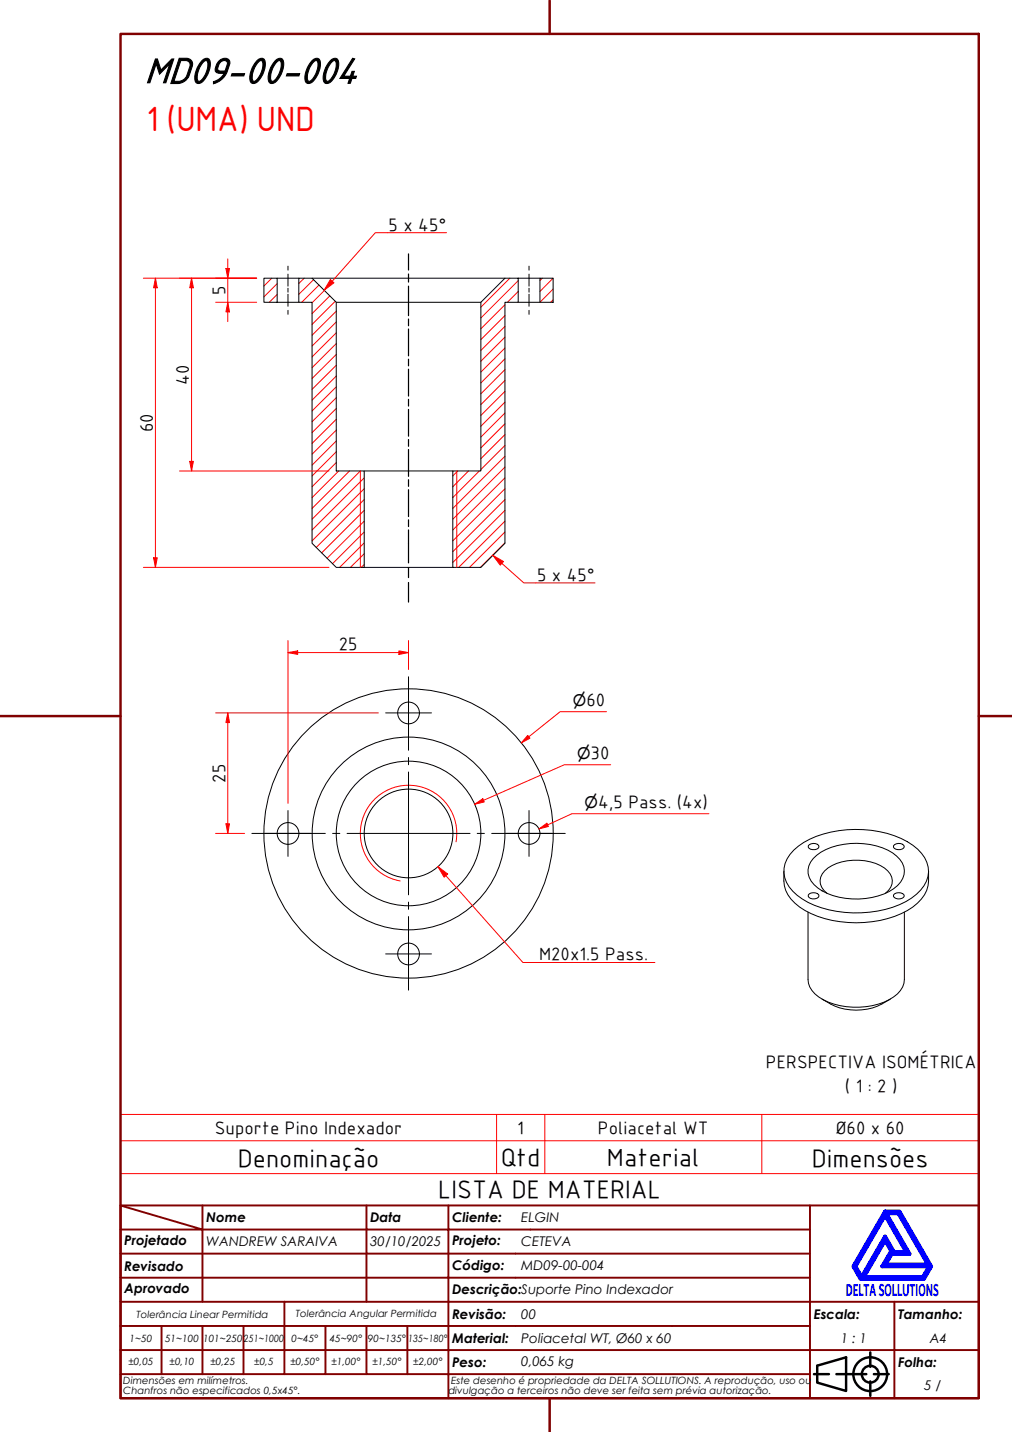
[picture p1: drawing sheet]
<svg xmlns="http://www.w3.org/2000/svg" width="210mm" height="297mm" viewBox="0 0 210 297" stroke-linecap="round" stroke-linejoin="round" font-family="sans-serif">
<!-- layer: Hatch (ABNT) -->
<g fill="none" stroke="#f00" stroke-width=".21">
<path d="M56.4 57.7l-1.7 1.6M57.5 58.8l-2.8 2.8M63.1 57.7l-1.1 1.1M65 58l-3 3.1M66.2 59.1l-3.6 3.6M105.7 57.7l-6 6M107.5 58.2l-7.8 7.8M112.5 57.7l-.5 .5M114.7 60l-2.7 2.7M114.7 57.7l-2.7 2.8M57.5 61.1l-1.6 1.6M67.3 60.2l-2.6 2.6"/>
<path d="M68.4 61.4l-3.7 3.7M69.5 62.5l-4.8 4.8M69.7 78l-5 5M69.7 75.8l-5 5M69.7 73.5l-5 5M69.7 71.3l-5 5M69.7 69l-5 5M69.7 66.8l-5 5M69.7 64.5l-5 5M104.7 72.2l-5 5M104.7 76.7l-5 5M104.7 74.4l-5 5"/>
<path d="M104.7 69.9l-5 5M104.7 67.7l-5 5M104.7 65.5l-5 4.9M104.7 63.2l-5 5M104.7 78.9l-5 5M107.5 60.5l-2.3 2.2M114.7 62.2l-.5 .5M69.7 96l-5 5M69.7 93.7l-5 5M69.7 91.5l-5 5M69.7 89.2l-5 5M69.7 87l-5 5"/>
<path d="M69.7 84.7l-5 5M69.7 82.5l-5 5M69.7 80.2l-5 5M70.3 97.7l-5.6 5.5M72.5 97.7l-7.8 7.8M74.7 97.7l-10 10M75.5 99.1l-10.8 10.8M94.9 97.7l-1 1M97.2 97.7l-3.3 3.3M99.4 97.7l-5.5 5.5M104.7 81.2l-5 5M104.7 99.1l-10.8 10.8"/>
<path d="M104.7 96.9l-10.8 10.8M104.7 94.6l-10.8 10.9M104.7 92.4l-5 5M104.7 90.2l-5 5M104.7 87.9l-5 5M104.7 85.7l-5 5M104.7 83.4l-5 5M75.5 117.1l-.6 .6M75.5 114.9l-2.8 2.8M75.5 112.6l-5.1 5.1M75.5 110.3l-6.5 6.6M75.5 108.1l-7.7 7.7"/>
<path d="M75.5 105.9l-8.8 8.8M75.5 103.6l-9.9 10M75.5 101.4l-10.8 10.8M104.7 112.6l-5.1 5.1M104.7 110.3l-7.3 7.4M104.7 108.1l-9.6 9.6M104.7 105.9l-10.8 10.8M104.7 103.6l-10.8 10.8M104.7 101.4l-10.8 10.8"/>
</g>
<!-- layer: Visible (ABNT) -->
<g fill="none" stroke="#000" stroke-width=".21">
<path d="M54.7 57.7h2.8v5h-2.8zM57.5 57.7h4.5M62 57.7h2.7l5 5v35h5.8v20h-5.8l-5-5v-50h-2.7zM64.7 57.7h40M107.5 57.7h4.5M112 57.7h2.7v5h-2.7zM57.5 62.7h4.5M69.7 62.7h30M99.7 62.7l5-5h2.8v5h-2.8v50l-5 5h-5.8v-20h5.8zM107.5 62.7h4.5M75.5 97.7h18.4M75.5 117.7h18.4"/>
<path d="M164.6 176.3a17.8 17.8 0 0 1 11.1-4.2 20.2 20.2 0 0 1 14.6 4 5.8 5.8 0 0 1-.2 9.4 19.5 19.5 0 0 1-13.1 3.9 19.6 19.6 0 0 1-11.7-3.7 5.8 5.8 0 0 1-1.4-8.5zM167.9 175.2a1.3 1.3 0 0 1 2 .4 1.33 1.33 0 0 1-2.3 .1zM168.7 178.1a12.4 12.4 0 0 1 9.1-3.2 11.8 11.8 0 0 1 8.8 3.4 4 4 0 0 1-1.2 6 15 15 0 0 1-15.8-.1 3.9 3.9 0 0 1-.9-6.1zM185.5 175.2a1.31 1.31 0 0 1 2.1 .4 1.36 1.36 0 0 1-2.3 .1zM162.6 180.7a7.6 7.6 0 0 0 4.4 8.2 23.4 23.4 0 0 0 21.2 0 7.6 7.6 0 0 0 4.4-8.2M167.6 189.2v14a5.1 5.1 0 0 0 3.2 4.2 15.4 15.4 0 0 0 14.5-.6 4.7 4.7 0 0 0 2.3-3.6v-14M167.9 185.4a1.33 1.33 0 0 1 2 .5 1.33 1.33 0 0 1-2.3 0zM171.5 185.3a3 3 0 0 1 .2-5.2 11.4 11.4 0 0 1 11.8 0 3 3 0 0 1 .1 5.2M185.5 185.4a1.35 1.35 0 0 1 2.1 .5 1.36 1.36 0 0 1-2.3 0zM170.5 207.2a12.1 12.1 0 0 0 14.2 0"/>
<circle cx="84.7" cy="147.9" r="2.25"/>
<circle cx="59.7" cy="172.9" r="2.25"/>
<circle cx="84.7" cy="172.9" r="30"/>
<circle cx="84.7" cy="172.9" r="9.2"/>
<circle cx="84.7" cy="172.9" r="15"/>
<circle cx="84.7" cy="172.9" r="20"/>
<circle cx="109.7" cy="172.9" r="2.25"/>
<circle cx="84.7" cy="197.9" r="2.25"/>
</g>
<!-- layer: Visible Narrow (ABNT) -->
<path d="M74.7 97.7v20M94.7 97.7v20M94.6 174.6a10 10 0 0 0-8.1-11.6 10 10 0 0 0-11.6 8.1 10 10 0 0 0 8.1 11.6" fill="none" stroke="#f00" stroke-width=".21"/>
<path d="M68.9 58.3l-1.7 1.9M25 236.6h178v-5.4h-178v12.2M103 231.2v12.2M113 231.2v12.2M158 231.2v12.2M203 236.6v6.8h-178M25 243.4v6.6h178v-6.6" fill="none" stroke="#f00" stroke-width=".21"/>
<!-- layer: Borda A3/A4 (ABNT) -->
<path d="M25 7h178v283h-178zM114 0v7M0 148.5h25M203 148.5h7M114 290v7" fill="none" stroke="#800000" stroke-width=".51"/>
<path d="M183.6 257.3l1.2 2.2-1.8 3.2h9.7l-1.3 2.2h-12.2zM183.6 252.1l4.4 7.6h-2.6l-1.8-3.2-4.9 8.4-1.3-2.2zM183.6 251.3h3l6.5 11.4-1.5 2.6h-13.1l-1.5-2.6zM183.8 251.7h2.5l6.2 10.6h-8.8l1.3-2.2h3.7zM185 259.7h.2l-.1 .2z" fill="none" stroke="#00f" stroke-width=".8"/>
<!-- layer: 0 -->
<path d="M178.5 265.3h13.1" fill="none" stroke="#000" stroke-width=".21"/>
<g fill="none" stroke="#800000" stroke-width=".4">
<path d="M25 250l17 5h-17M25 250h178v40h-178zM42 255h34v5h17M42 255v15M42 250v5M76 250v5h17v5M93 250v5h75M168 250v20h-143M25 260h51v10M25 275h17M33.5 275v10M50.5 275h-8.5v10"/>
<path d="M59 270v15h-8.5M67.5 275v10h-8.5M76 275v10h8.5M84.5 275v10M93 275h-42.5v10M93 260v5h-68M93 275v10h75M93 260h75M93 275h75M168 265h-75v10M185.5 270v10h17.5M203 270h-35v10h17.5v10"/>
<path d="M25 285h25.5M25 280h143v10M67.5 285h8.5M84.5 285h8.5v5"/>
</g>
<g fill="none" stroke="#000" stroke-width=".51">
<path d="M168.8 285h3.1M169.5 283.3l6-1.8v7l-6-1.7zM173.5 285h6.2M180.5 280.5v3M180.5 286.5v3M181.3 285h3"/>
<circle cx="180.5" cy="285" r="3.5"/>
<circle cx="180.5" cy="285" r="1.75"/>
</g>
<!-- layer: Eixo de trabalho (ISO) -->
<g fill="none" stroke="#000" stroke-width=".25">
<path d="M84.7 52.7v3.3M84.7 56.8v1.7M84.7 59.4v6.1M84.7 66.2v1.4M84.7 68.2v5.6M84.7 74.5v1.4M84.7 76.6v5.6M84.7 82.8v1.4M84.7 84.9v5.6M84.7 91.2v1.4M84.7 93.2v5.6M84.7 99.5v1.4"/>
<path d="M84.7 101.6v5.6M84.7 107.8v1.4M84.7 109.9v6.9M84.7 117.8v2M84.7 120.8v4.1"/>
</g>
<path d="M68.5 58l.8 .7-2.1 1.5z" fill="#f00"/>
<path d="M68.5 58l.8 .7-2.1 1.5zM92.6 48.3h-14.7l-9 10" fill="none" stroke="#f00" stroke-width=".21"/>
<!-- layer: Linha de centro (ISO) -->
<path d="M59.7 55.2v.8M59.7 56.9v2.5M59.7 59.8v.8M109.7 55.2v.8M109.7 56.9v2.5M109.7 59.8v.8M59.7 61v2.5M59.7 64.4v.8M109.7 61v2.5M109.7 64.4v.8" fill="none" stroke="#000" stroke-width=".21"/>
<path d="M39.7 57.7v2" fill="none" stroke="#f00" stroke-width=".21"/>
<path d="M39.7 57.7l.4 2h-.8z" fill="#f00"/>
<path d="M39.7 57.7l.4 2h-.8zM39.7 95.7v2" fill="none" stroke="#f00" stroke-width=".21"/>
<path d="M39.3 95.7h.8l-.4 2z" fill="#f00"/>
<path d="M37.2 57.7h16M39.7 59.7v36M47.2 55.7v2M37.2 97.7h31M39.3 95.7h.8l-.4 2z" fill="none" stroke="#f00" stroke-width=".21"/>
<path d="M46.9 55.7h.7l-.4 2z" fill="#f00"/>
<path d="M46.9 55.7h.7l-.4 2zM47.2 62.7v2" fill="none" stroke="#f00" stroke-width=".21"/>
<path d="M47.2 62.7l.4 2h-.7z" fill="#f00"/>
<path d="M32.2 57.7v2M44.7 57.7h8.5M47.2 53.7v2M47.2 57.7v5M44.7 62.7h8.5M47.2 62.7l.4 2h-.7zM47.2 64.7v2" fill="none" stroke="#f00" stroke-width=".21"/>
<path d="M32.2 57.7l.4 2h-.7z" fill="#f00"/>
<path d="M32.2 57.7l.4 2h-.7zM32.2 115.7v2" fill="none" stroke="#f00" stroke-width=".21"/>
<path d="M31.9 115.7h.7l-.4 2z" fill="#f00"/>
<path d="M29.7 57.7h23.5M32.2 59.7v56M29.7 117.7h38.5M31.9 115.7h.7l-.4 2zM109.7 152.8l-1.6 1.3" fill="none" stroke="#f00" stroke-width=".21"/>
<path d="M109.5 152.6l.4 .5-1.8 1z" fill="#f00"/>
<path d="M47.2 147.9v2M109.5 152.6l.4 .5-1.8 1zM125.8 147.6h-9.6l-6.5 5.2" fill="none" stroke="#f00" stroke-width=".21"/>
<!-- layer: Marca de centro (ISO) -->
<g fill="none" stroke="#000" stroke-width=".21">
<path d="M80 147.9h9.5M84.7 143.1v9.5M84.7 140.4v15.2M84.7 157.1v1.5M52.2 172.9h15.3M55 172.9h9.5M59.7 168.1v9.5M69 172.9h1.5M72 172.9h25.5M84.7 160.1v25.5M99 172.9h1.5M102 172.9h15.2"/>
<path d="M105 172.9h9.5M109.7 168.1v9.5M80 197.9h9.5M84.7 193.1v9.5M84.7 187.1v1.5M84.7 190.1v15.3"/>
</g>
<path d="M47.2 147.9l.4 2h-.7z" fill="#f00"/>
<path d="M47.2 147.9l.4 2h-.7zM47.2 170.9v2" fill="none" stroke="#f00" stroke-width=".21"/>
<path d="M46.9 170.9h.7l-.4 2z" fill="#f00"/>
<path d="M59.7 135.4h2M44.7 147.9h33.8M47.2 149.9v21M44.7 172.9h6M46.9 170.9h.7l-.4 2z" fill="none" stroke="#f00" stroke-width=".21"/>
<path d="M59.7 135.4l2-.4v.7z" fill="#f00"/>
<path d="M59.7 135.4l2-.4v.7zM82.7 135.4h2" fill="none" stroke="#f00" stroke-width=".21"/>
<path d="M82.7 135l2 .4-2 .3z" fill="#f00"/>
<path d="M59.7 132.9v33.7M61.7 135.4h21M82.7 135l2 .4-2 .3zM84.7 132.9v6M100.3 166l-1.8 .8" fill="none" stroke="#f00" stroke-width=".21"/>
<path d="M98.5 166.8l1.6-1.1 .3 .7z" fill="#f00"/>
<path d="M126.7 158.6h-9.6l-16.8 7.4M98.5 166.8l1.6-1.1 .3 .7z" fill="none" stroke="#f00" stroke-width=".21"/>
<path d="M90.8 179.8l1.7 1.8" fill="none" stroke="#f00" stroke-width=".21"/>
<path d="M90.8 179.8l2.1 1.5-.8 .7z" fill="#f00"/>
<path d="M102.2 115.2l1.9 1.7M90.8 179.8l2.1 1.5-.8 .7zM92.5 181.6l16 18.1h27.3" fill="none" stroke="#f00" stroke-width=".21"/>
<path d="M102.2 115.2l2.2 1.3-.6 .7z" fill="#f00"/>
<path d="M102.2 115.2l2.2 1.3-.6 .7zM104.1 116.9l4.5 4h14.8" fill="none" stroke="#f00" stroke-width=".21"/>
<path d="M113.6 171.1l-1.8 .8" fill="none" stroke="#f00" stroke-width=".21"/>
<path d="M111.8 171.9l1.6-1.1 .3 .6z" fill="#f00"/>
<path d="M111.8 171.9l1.6-1.1 .3 .6zM147 168.8h-28.4l-5 2.3" fill="none" stroke="#f00" stroke-width=".21"/>
<text font-size="81.9" fill="#fff" x="188.7" y="289">.</text>
<text font-size="8.1" x="30" y="17.2">MD09-00-004</text>
<text font-size="7" fill="#f00" x="30.4" y="27.1">1 (UMA) UND</text>
<g font-size="5.4">
<text x="49.3" y="242">Denominação</text>
<text x="103.9" y="241.8">Qtd</text>
<text x="125.9" y="241.8">Material</text>
<text x="168.4" y="242">Dimensões</text>
<text x="90.9" y="248.5">LISTA DE MATERIAL</text>
</g>
<g font-size="3.9">
<text x="80.6" y="47.9">5 x 45°</text>
<text x="46.7" y="61.2" transform="rotate(-90 46.7 61.2)">5</text>
<text x="39.2" y="79.8" transform="rotate(-90 39.2 79.8)">40</text>
<text x="31.7" y="89.7" transform="rotate(-90 31.7 89.7)">60</text>
<text x="111.4" y="120.6">5 x 45°</text>
<text x="70.3" y="134.8">25</text>
<text x="121.6" y="146.5">60</text>
<text x="122.5" y="157.5">30</text>
<text x="46.7" y="162.4" transform="rotate(-90 46.7 162.4)">25</text>
<text x="124.1" y="167.6">4,5 Pass. (4x)</text>
<text x="111.8" y="199.1">M20x1.5 Pass.</text>
<text x="158.9" y="221.5">PERSPECTIVA ISOMÉTRICA</text>
<text x="175.2" y="226.5">( 1 : 2 )</text>
<text x="44.5" y="235.2">Suporte Pino Indexador</text>
<text x="107.3" y="235.2">1</text>
<text x="124" y="235.2">Poliacetal WT</text>
<text x="173.4" y="235.2">Ø60 x 60</text>
</g>
<text font-size="3.9" fill="#00f" x="175.4" y="268.8">DELTASOLLUTIONS</text>
<g font-size="3.3">
<text x="118.8" y="146.5">⌀</text>
<text x="119.7" y="157.5">⌀</text>
<text x="121.3" y="167.6">⌀</text>
</g>
<g font-size="2.8">
<text x="42.8" y="253.5">Nome</text>
<text x="76.8" y="253.5">Data</text>
<text x="93.8" y="253.6">Cliente:</text>
<text x="108.1" y="253.5">ELGIN</text>
<text x="25.8" y="263.6">Revisado</text>
<text x="25.8" y="258.3">Projetado</text>
<text x="42.8" y="258.5">WANDREW SARAIVA</text>
<text x="76.8" y="258.4">30/10/2025</text>
<text x="93.8" y="263.4">Código:</text>
<text x="93.8" y="258.3">Projeto:</text>
<text x="108.1" y="263.5">MD09-00-004</text>
<text x="108.1" y="258.5">CETEVA</text>
<text x="25.8" y="268.3">Aprovado</text>
<text x="93.8" y="268.3">Descrição:Suporte Pino Indexador</text>
<text x="93.8" y="273.6">Revisão:</text>
<text x="108.1" y="273.5">00</text>
<text x="168.8" y="273.5">Escala:</text>
<text x="186.3" y="273.5">Tamanho:</text>
<text x="93.8" y="278.6">Material:</text>
<text x="108.1" y="278.5">Poliacetal WT, Ø60 x 60</text>
<text x="174.4" y="278.5">1 : 1</text>
<text x="192.8" y="278.6">A4</text>
<text x="93.8" y="283.5">Peso:</text>
<text x="108.1" y="283.3">0,065 kg</text>
<text x="186.3" y="283.5">Folha:</text>
<text x="191.7" y="288.4">5 / 5</text>
</g>
<g font-size="2.1">
<text x="28.3" y="273.3">Tolerância Linear Permitida</text>
<text x="61.4" y="273.1">Tolerância Angular Permitida</text>
<text x="26.9" y="278.3">1~50</text>
<text x="34.2" y="278.3">51~100</text>
<text x="42.1" y="278.3">101~250</text>
<text x="50.5" y="278.3">251~1000</text>
<text x="60.5" y="278.3">0~45°</text>
<text x="68.4" y="278.3">45~90°</text>
<text x="76.3" y="278.3">90~135°</text>
<text x="84.7" y="278.3">135~180°</text>
<text x="25.6" y="287.1">Dimensões em milímetros.</text>
<text x="26.6" y="283.2">±0,05</text>
<text x="35.2" y="283.2">±0,10</text>
<text x="43.6" y="283.2">±0,25</text>
<text x="52.7" y="283.2">±0,5</text>
<text x="60.2" y="283.2">±0,50°</text>
<text x="68.7" y="283.2">±1,00°</text>
<text x="77.2" y="283.2">±1,50°</text>
<text x="85.7" y="283.2">±2,00°</text>
<text x="93.6" y="287.1">Este desenho é propriedade da DELTA SOLLUTIONS. A reprodução, uso ou</text>
<text x="25.6" y="289.2">Chanfros não especificados 0,5x45°.</text>
<text x="93" y="289.2">divulgação a terceiros não deve ser feita sem prévia autorização.</text>
</g>
</svg>
